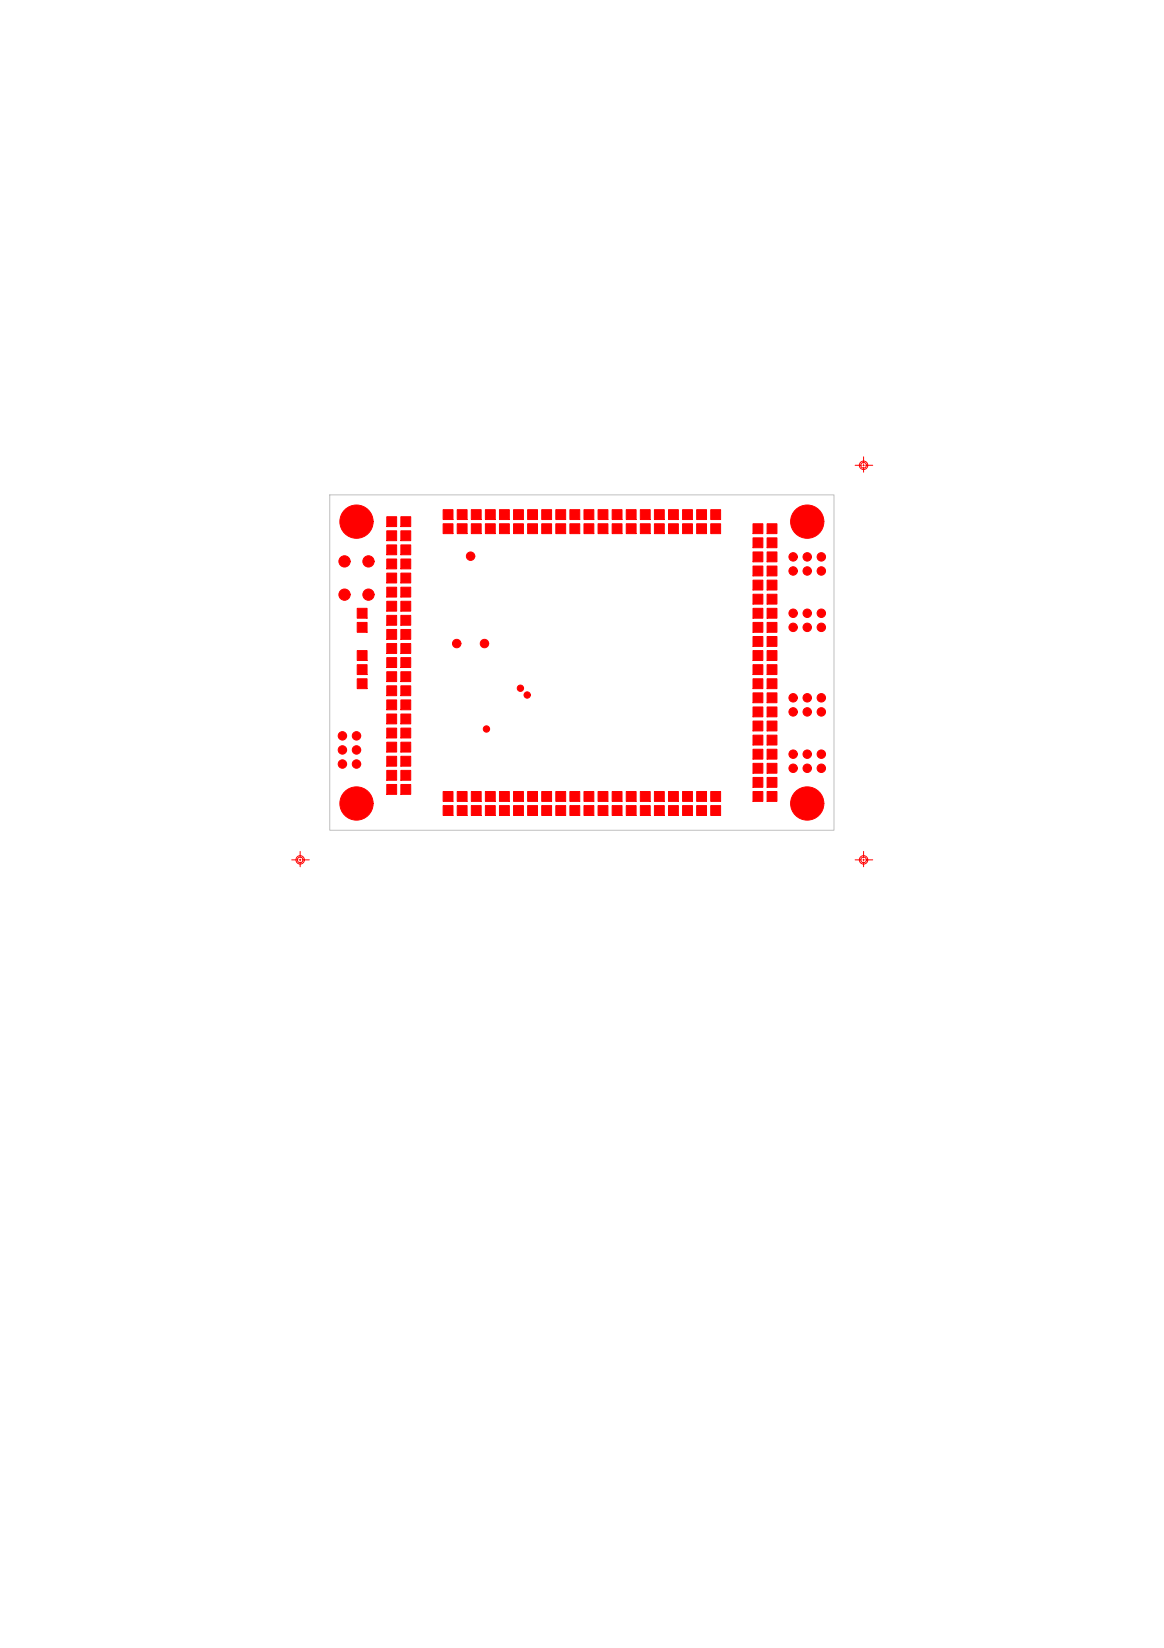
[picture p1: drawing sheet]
<svg xmlns="http://www.w3.org/2000/svg" width="210mm" height="297mm" viewBox="0 0 210 297" stroke-linecap="round" stroke-linejoin="round" font-family="sans-serif">
<path d="M59.5 89.2h90.9v60.5h-90.9z" fill="none" stroke="#c0c0c0" stroke-width=".18"/>
<g fill="none" stroke="#f00" stroke-width=".18">
<path d="M154.2 83.9h1.1M155.6 83.9h.3M155.7 82.3v1.2M155.7 83.7v.3M155.7 84.2v.9M156.1 83.9h1.3M52.6 155h1.1M54 155h.3M54.1 153.5v1.1M54.1 154.9v.2M54.1 155.4v.8M54.5 155h1.3"/>
<path d="M154.2 155h1.1M155.6 155h.3M155.7 153.5v1.1M155.7 154.9v.2M155.7 155.4v.8M156.1 155h1.3"/>
<circle cx="155.7" cy="83.9" r=".76"/>
<circle cx="155.7" cy="83.9" r=".51"/>
<circle cx="54.1" cy="155" r=".76"/>
<circle cx="54.1" cy="155" r=".51"/>
<circle cx="155.7" cy="155" r=".76"/>
<circle cx="155.7" cy="155" r=".51"/>
</g>
<g fill="#f00" stroke="#f00" stroke-width=".18">
<path d="M64.4 122.3h1.8v1.8h-1.8z"/>
<path d="M64.4 119.8h1.8v1.8h-1.8z"/>
<path d="M64.4 117.3h1.8v1.7h-1.8z"/>
<path d="M64.4 112.2h1.8v1.8h-1.8z"/>
<path d="M64.4 109.6h1.8v1.8h-1.8z"/>
<path d="M128.2 145.2h1.7v1.8h-1.7z"/>
<path d="M128.2 142.7h1.7v1.7h-1.7z"/>
<path d="M125.6 145.2h1.8v1.8h-1.8z"/>
<path d="M125.6 142.7h1.8v1.7h-1.8z"/>
<path d="M123.1 145.2h1.8v1.8h-1.8z"/>
<path d="M123.1 142.7h1.8v1.7h-1.8z"/>
<path d="M120.5 145.2h1.8v1.8h-1.8z"/>
<path d="M120.5 142.7h1.8v1.7h-1.8z"/>
<path d="M118 145.2h1.8v1.8h-1.8z"/>
<path d="M118 142.7h1.8v1.7h-1.8z"/>
<path d="M115.5 145.2h1.7v1.8h-1.7z"/>
<path d="M115.5 142.7h1.7v1.7h-1.7z"/>
<path d="M112.9 145.2h1.8v1.8h-1.8z"/>
<path d="M112.9 142.7h1.8v1.7h-1.8z"/>
<path d="M110.4 145.2h1.8v1.8h-1.8z"/>
<path d="M110.4 142.7h1.8v1.7h-1.8z"/>
<path d="M107.8 145.2h1.8v1.8h-1.8z"/>
<path d="M107.8 142.7h1.8v1.7h-1.8z"/>
<path d="M105.3 145.2h1.8v1.8h-1.8z"/>
<path d="M105.3 142.7h1.8v1.7h-1.8z"/>
<path d="M102.8 145.2h1.7v1.8h-1.7z"/>
<path d="M102.8 142.7h1.7v1.7h-1.7z"/>
<path d="M100.2 145.2h1.8v1.8h-1.8z"/>
<path d="M100.2 142.7h1.8v1.7h-1.8z"/>
<path d="M97.7 145.2h1.8v1.8h-1.8z"/>
<path d="M97.7 142.7h1.8v1.7h-1.8z"/>
<path d="M95.1 145.2h1.8v1.8h-1.8z"/>
<path d="M95.1 142.7h1.8v1.7h-1.8z"/>
<path d="M92.6 145.2h1.8v1.8h-1.8z"/>
<path d="M92.6 142.7h1.8v1.7h-1.8z"/>
<path d="M90.1 145.2h1.7v1.8h-1.7z"/>
<path d="M90.1 142.7h1.7v1.7h-1.7z"/>
<path d="M87.5 145.2h1.8v1.8h-1.8z"/>
<path d="M87.5 142.7h1.8v1.7h-1.8z"/>
<path d="M85 145.2h1.8v1.8h-1.8z"/>
<path d="M85 142.7h1.8v1.7h-1.8z"/>
<path d="M82.4 145.2h1.8v1.8h-1.8z"/>
<path d="M82.4 142.7h1.8v1.7h-1.8z"/>
<path d="M79.9 145.2h1.8v1.8h-1.8z"/>
<path d="M79.9 142.7h1.8v1.7h-1.8z"/>
<path d="M79.9 94.4h1.8v1.8h-1.8z"/>
<path d="M79.9 91.9h1.8v1.7h-1.8z"/>
<path d="M82.4 94.4h1.8v1.8h-1.8z"/>
<path d="M82.4 91.9h1.8v1.7h-1.8z"/>
<path d="M85 94.4h1.8v1.8h-1.8z"/>
<path d="M85 91.9h1.8v1.7h-1.8z"/>
<path d="M87.5 94.4h1.8v1.8h-1.8z"/>
<path d="M87.5 91.9h1.8v1.7h-1.8z"/>
<path d="M90.1 94.4h1.7v1.8h-1.7z"/>
<path d="M90.1 91.9h1.7v1.7h-1.7z"/>
<path d="M92.6 94.4h1.8v1.8h-1.8z"/>
<path d="M92.6 91.9h1.8v1.7h-1.8z"/>
<path d="M95.1 94.4h1.8v1.8h-1.8z"/>
<path d="M95.1 91.9h1.8v1.7h-1.8z"/>
<path d="M97.7 94.4h1.8v1.8h-1.8z"/>
<path d="M97.7 91.9h1.8v1.7h-1.8z"/>
<path d="M100.2 94.4h1.8v1.8h-1.8z"/>
<path d="M100.2 91.9h1.8v1.7h-1.8z"/>
<path d="M102.8 94.4h1.7v1.8h-1.7z"/>
<path d="M102.8 91.9h1.7v1.7h-1.7z"/>
<path d="M105.3 94.4h1.8v1.8h-1.8z"/>
<path d="M105.3 91.9h1.8v1.7h-1.8z"/>
<path d="M107.8 94.4h1.8v1.8h-1.8z"/>
<path d="M107.8 91.9h1.8v1.7h-1.8z"/>
<path d="M110.4 94.4h1.8v1.8h-1.8z"/>
<path d="M110.4 91.9h1.8v1.7h-1.8z"/>
<path d="M112.9 94.4h1.8v1.8h-1.8z"/>
<path d="M112.9 91.9h1.8v1.7h-1.8z"/>
<path d="M115.5 94.4h1.7v1.8h-1.7z"/>
<path d="M115.5 91.9h1.7v1.7h-1.7z"/>
<path d="M118 94.4h1.8v1.8h-1.8z"/>
<path d="M118 91.9h1.8v1.7h-1.8z"/>
<path d="M120.5 94.4h1.8v1.8h-1.8z"/>
<path d="M120.5 91.9h1.8v1.7h-1.8z"/>
<path d="M123.1 94.4h1.8v1.8h-1.8z"/>
<path d="M123.1 91.9h1.8v1.7h-1.8z"/>
<path d="M125.6 94.4h1.8v1.8h-1.8z"/>
<path d="M125.6 91.9h1.8v1.7h-1.8z"/>
<path d="M128.2 94.4h1.7v1.8h-1.7z"/>
<path d="M128.2 91.9h1.7v1.7h-1.7z"/>
<circle cx="64.3" cy="144.8" r="3"/>
<circle cx="145.6" cy="144.8" r="3"/>
<circle cx="145.6" cy="94" r="3"/>
<circle cx="64.3" cy="94" r="3"/>
<circle cx="62.1" cy="107.2" r="1.02"/>
<circle cx="66.4" cy="107.2" r="1.02"/>
<circle cx="66.4" cy="101.2" r="1.02"/>
<circle cx="62.1" cy="101.2" r="1.02"/>
<circle cx="93.8" cy="124" r=".57"/>
<circle cx="95.1" cy="125.3" r=".57"/>
<circle cx="87.7" cy="131.4" r=".57"/>
<circle cx="87.4" cy="116" r=".76"/>
<circle cx="82.4" cy="116" r=".76"/>
<circle cx="84.9" cy="100.2" r=".76"/>
<circle cx="61.7" cy="132.6" r=".76"/>
<circle cx="64.3" cy="132.6" r=".76"/>
<circle cx="61.7" cy="135.2" r=".76"/>
<circle cx="64.3" cy="135.2" r=".76"/>
<circle cx="61.7" cy="137.7" r=".76"/>
<circle cx="64.3" cy="137.7" r=".76"/>
<circle cx="148.1" cy="135.9" r=".76"/>
<circle cx="148.1" cy="138.5" r=".76"/>
<circle cx="145.6" cy="135.9" r=".76"/>
<circle cx="145.6" cy="138.5" r=".76"/>
<circle cx="143" cy="135.9" r=".76"/>
<circle cx="143" cy="138.5" r=".76"/>
<circle cx="148.1" cy="125.8" r=".76"/>
<circle cx="148.1" cy="128.3" r=".76"/>
<circle cx="145.6" cy="125.8" r=".76"/>
<circle cx="145.6" cy="128.3" r=".76"/>
<circle cx="143" cy="125.8" r=".76"/>
<circle cx="143" cy="128.3" r=".76"/>
<circle cx="143" cy="113.1" r=".76"/>
<circle cx="143" cy="110.5" r=".76"/>
<circle cx="145.6" cy="113.1" r=".76"/>
<circle cx="145.6" cy="110.5" r=".76"/>
<circle cx="148.1" cy="113.1" r=".76"/>
<circle cx="148.1" cy="110.5" r=".76"/>
<circle cx="143" cy="102.9" r=".76"/>
<circle cx="143" cy="100.4" r=".76"/>
<circle cx="145.6" cy="102.9" r=".76"/>
<circle cx="145.6" cy="100.4" r=".76"/>
<circle cx="148.1" cy="102.9" r=".76"/>
<circle cx="148.1" cy="100.4" r=".76"/>
</g>
<g font-size="2.7" fill="#f00">
<text x="69.3" y="95">J60</text>
<text x="69.3" y="100.1">J58</text>
<text x="69.3" y="97.5">J59</text>
<text x="135.3" y="96.3">J1</text>
<text x="135.3" y="98.8">J2</text>
<text x="135.3" y="101.4">J3</text>
<text x="69.3" y="107.7">J55</text>
<text x="69.3" y="105.2">J56</text>
<text x="69.3" y="102.6">J57</text>
<text x="135.3" y="103.9">J4</text>
<text x="135.3" y="106.4">J5</text>
<text x="69.3" y="112.8">J53</text>
<text x="69.3" y="110.2">J54</text>
<text x="135.3" y="109">J6</text>
<text x="135.3" y="111.5">J7</text>
<text x="69.3" y="117.9">J51</text>
<text x="69.3" y="115.3">J52</text>
<text x="135.3" y="119.1">J10</text>
<text x="135.3" y="114.1">J8</text>
<text x="135.3" y="116.6">J9</text>
<text x="69.3" y="125.5">J48</text>
<text x="69.3" y="122.9">J49</text>
<text x="69.3" y="120.4">J50</text>
<text x="135.3" y="121.7">J11</text>
<text x="135.3" y="124.2">J12</text>
<text x="69.3" y="130.6">J46</text>
<text x="69.3" y="128">J47</text>
<text x="135.3" y="126.8">J13</text>
<text x="135.3" y="129.3">J14</text>
<text x="135.3" y="131.8">J15</text>
<text x="69.3" y="135.6">J44</text>
<text x="69.3" y="133.1">J45</text>
<text x="135.3" y="134.4">J16</text>
<text x="135.3" y="136.9">J17</text>
<text x="69.3" y="143.3">J41</text>
<text x="69.3" y="140.7">J42</text>
<text x="69.3" y="138.2">J43</text>
<text x="135.3" y="139.5">J18</text>
<text x="135.3" y="142">J19</text>
<text x="135.3" y="144.5">J20</text>
</g>
</svg>
